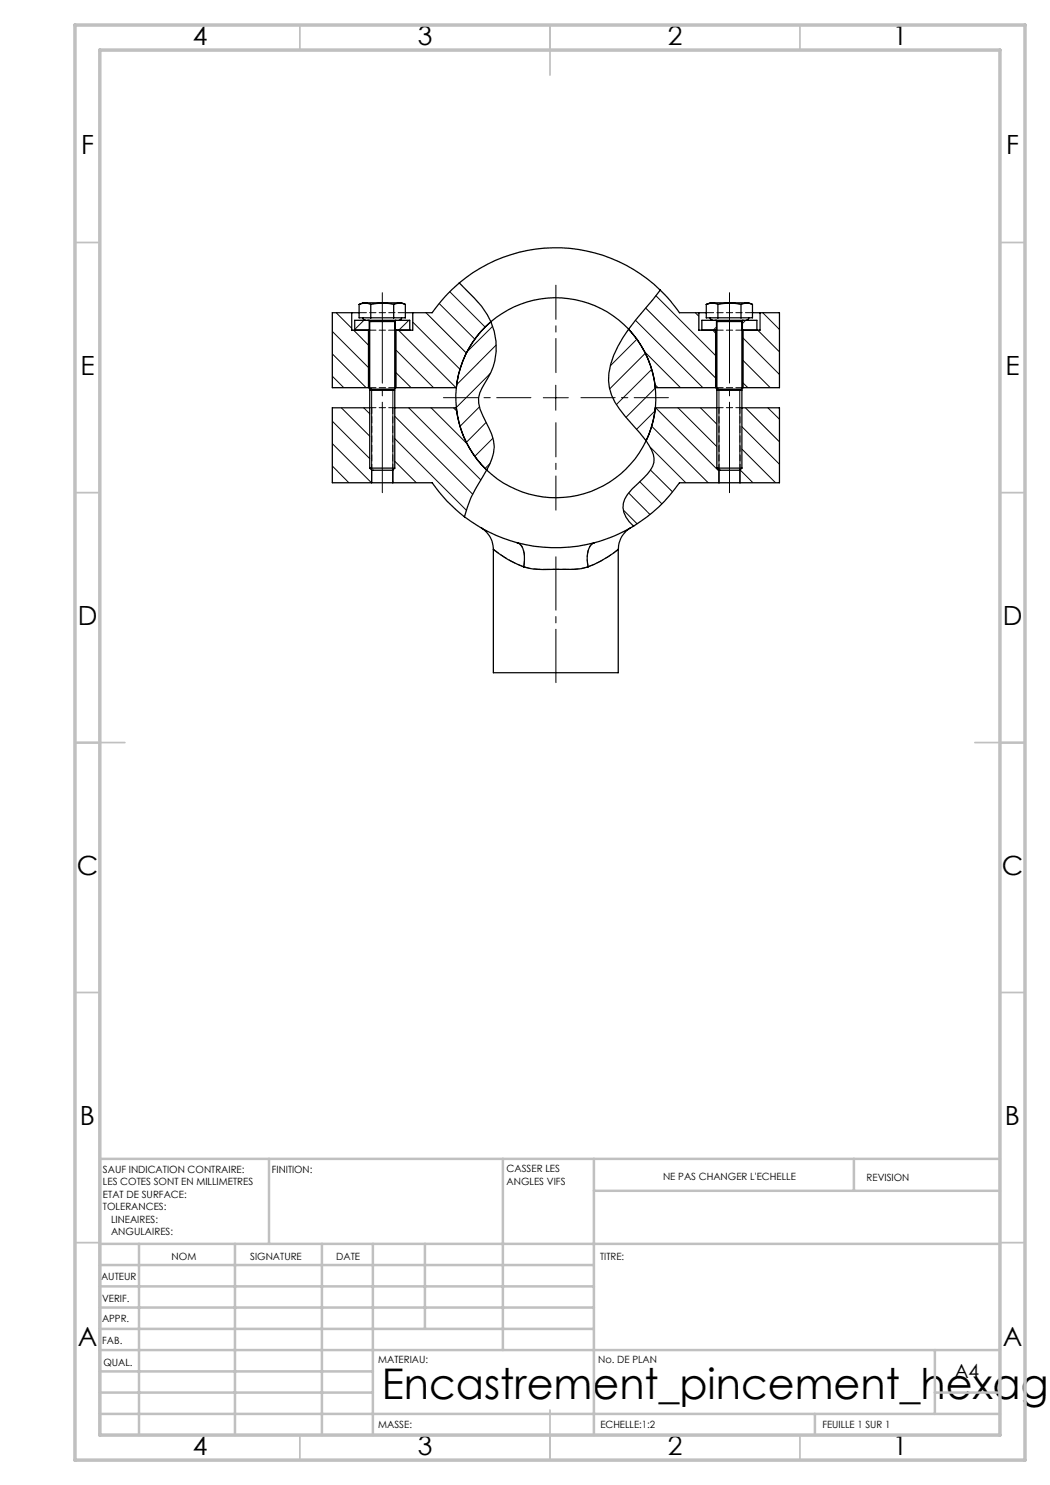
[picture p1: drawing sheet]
<svg xmlns="http://www.w3.org/2000/svg" width="210mm" height="297mm" viewBox="0 0 210 297" stroke-linecap="round" stroke-linejoin="round" font-family="sans-serif">
<path d="M76.5 58.5v40M145.9 58.5v40" fill="none" stroke="#000" stroke-width=".2" stroke-dasharray="30.5 1.3 1.3 1.3" stroke-dashoffset="12.4"/>
<path d="M111.2 136.5v-25.1" fill="none" stroke="#000" stroke-width=".2" stroke-dasharray="30.5 1.3 1.3 1.3" stroke-dashoffset="19.8"/>
<path d="M106.2 79.5h-17.5M111.2 74.5v-17.5M116.2 79.5h17.5M111.2 84.5v17.5" fill="none" stroke="#000" stroke-width=".2" stroke-dasharray="30.5 1.3 1.3 1.3" stroke-dashoffset="23.6"/>
<g fill="none" stroke="#000" stroke-width=".2">
<path d="M90 58.3l7 7.1M131.2 59.2l11.9 11.9M66.5 66.3l7.2 7.2M66.5 70.8l6.7 6.7M66.5 75.2l2.3 2.3M67.2 62.5l3.1 3.1M70.7 66l3 3M72.8 64.1l-1.9 1.8M74.3 78.1v18.5M78.6 78.1v18.5M79.2 70l7.5 7.5M79.2 74.5l3 3"/>
<path d="M79.7 66l11.5 11.5M81.8 64.1l-2 1.9M82.6 64.4l9.4 9.5M85.2 62.5l8.1 8.1M87.8 60.7l7.2 7.1M98 74.7l-6.7 6.8M98.5 65.3l-5.1 5.1M99.2 69l-7.9 7.9M108.7 79.5h5M111.2 77v5.1M127.1 64l13.5 13.5M127.4 67.8l-5.3 5.4"/>
<path d="M128.9 70.4l7.2 7.1M129.1 70.6l-7.2 7.2M129.1 61.6l14 14M130.4 73.9l-7.1 7M131 76.9l.6 .6M131.1 77.6l-5.9 5.9M139.1 62.5l.7 .7M142.6 66l.5 .6M143.3 65.4l-.7 .6M143.8 78.1v18.5M148 78.1v18.5M148.6 67.6l7.3 7.3"/>
<path d="M148.6 72.1l5.5 5.4M148.6 76.6l1 .9M149.1 64.1l-.6 .6M151.6 66l4.3 4.4M152.5 62.5l3.4 3.4M66.5 84.2l7.4 7.5M66.5 88.7l7.8 7.9M66.5 93.2l3.3 3.4M68.3 81.6l5.6 5.6M72.7 81.6l1.2 1.2M78.6 96.3l.2 .3M79 83.3l15.5 15.5"/>
<path d="M79 87.7l14.3 14.4M79 92.2l4.3 4.4M81.7 81.6l14.5 14.4M86.2 81.6l7.2 7.1M90.7 81.6l.6 .6M95.9 81.4l-3.9 3.9M97.2 84.5l-3.9 4M98 92.7l-1 1M98.6 87.6l-3.6 3.7M125.7 98.6l4.3 4.3M128 96.3l4.4 4.4M130.1 89.5l7.1 7.1"/>
<path d="M130.1 94l4.4 4.4M130.4 85.3l11.2 11.3M131 82.2l-3.7 3.7M131.1 81.6l12.7 12.6M135.6 81.6l7.8 7.7M140.1 81.6l3.3 3.2M148 94l2.6 2.6M148.4 89.8l6.7 6.8M148.4 85.3l7.5 7.5M149.1 81.6l6.8 6.8M153.6 81.6l2.3 2.3M124.7 102l2.7 2.8"/>
</g>
<g fill="none" stroke="#c0c0c0" stroke-width=".35">
<path d="M60 5v5M110 5v10M160 5v5M15 48.5h5M200 48.5h5M15 98.5h5M200 98.5h5M15 148.5h10M195 148.5h10M15 198.5h5M200 198.5h5M15 248.5h5"/>
<path d="M200 248.5h5M60 287v5M110 282v10M160 287v5"/>
</g>
<g fill="none" stroke="#c0c0c0" stroke-width=".5">
<path d="M53.8 231.8v17M100.6 231.8v38.2M118.8 231.8v55.2M118.8 238.2h81.2M170.8 231.8v6.4M200 231.8h-180v55.2M20 248.8h180M20 257.3h98.8M20 253h98.8M27.8 248.8v38.2M47 248.8v38.2M64.4 248.8v38.2"/>
<path d="M74.6 248.8v38.2M85 248.8v17M20 265.8h98.8M20 261.5h98.8M20 278.5h54.6M20 274.3h54.6M20 270h180M187 278.5h13M187 270v12.8M20 282.8h180M163 282.8v4.2"/>
</g>
<path d="M15 5h190v287h-190zM20 10h180v277h-180z" fill="none" stroke="#c0c0c0" stroke-width=".7"/>
<g fill="none" stroke="#000" stroke-width=".25">
<path d="M91.9 56.6a36.2 36.2 0 0 1 5.6 6.4l.7 1.3M91.9 56.6a30 30 0 0 1 40.1 1.4M91.9 56.6a31.3 31.3 0 0 0-5.5 5.9h-3.8M132 58l-6.3 7.8M132 58a27.1 27.1 0 0 1 3.9 4.5h3.9M70.3 62.5h1.5M70.3 62.5v3.5h3.5M70.3 62.5h-3.8v15h7.2M71.8 60.9l.8-.3h5.8a5.1 5.1 0 0 1 2.7 .3M71.8 60.9a2.83 2.83 0 0 1 2.4 0M71.8 60.9v2.7h9.3v-2.7M72.6 63.6l.1 .3 .4 .2"/>
<path d="M73.1 64.1h6.7M73.1 64.1h-2.2v1.9M73.7 64.1l.2 .2M73.7 77.5h.2M73.7 66v11.5M73.8 66h.1M73.8 64.1v1.9M73.9 77.8h5.1M73.9 64.3h5.1M73.9 64.3v13.5M73.9 77.8l.5 .3M74.2 60.9a10.6 10.6 0 0 1 4.5 0"/>
<path d="M74.2 60.9v2.7M78.7 60.9l.6-.2a2.56 2.56 0 0 1 1.8 .2M78.7 60.9v2.7M79 77.5h.2M79 66h.1M79 64.3v13.5M79 77.8l-.5 .3M79.1 64.1v1.9M79.2 64.1l-.2 .2M79.2 66v11.5M79.8 64.1h2.2v1.9M80.3 63.6l-.1 .3-.4 .2"/>
<path d="M81.1 62.5h1.5M82.6 62.5v3.5h-3.5M98.2 64.3a19.9 19.9 0 0 0-6.9 13.2h-12.1M98.2 64.3a20 20 0 0 1 27.5 1.5M98.2 64.3a12.4 12.4 0 0 1-1.2 12.2 5.5 5.5 0 0 0-.4 6.6 24.7 24.7 0 0 1 2.1 5.1 8.1 8.1 0 0 1-1.4 5.8M98.2 64.3a20 20 0 0 0-.9 29.7M125.7 65.8a20.1 20.1 0 0 1 5.4 11.7h12M125.7 65.8a17.7 17.7 0 0 0-4 10.3 9.9 9.9 0 0 0 2.2 5.7l5.3 6.4M125.7 65.8a20 20 0 0 1 3.5 22.4M139.8 62.5h1.5M139.8 62.5v3.5h3.5M141.3 60.9a7.7 7.7 0 0 1 3.6-.3h2.9a5 5 0 0 1 2.7 .3"/>
<path d="M141.3 60.9a2.83 2.83 0 0 1 2.3 0M141.3 60.9v2.7h9.2v-2.7M142 63.6l.2 .3 .3 .2M142.5 64.1h6.8M142.5 64.1h-2.1v1.9M143.1 64.1l.3 .2M143.1 77.5h.3M143.1 66v11.5M143.3 66h.1M143.3 64.1v1.9M143.4 77.8h5M143.4 64.3h5"/>
<path d="M143.4 64.3v13.5M143.4 77.8l.4 .3M143.6 60.9a10.8 10.8 0 0 1 4.6 0M143.6 60.9v2.7M148.2 60.9a2.76 2.76 0 0 1 2.3 0M148.2 60.9v2.7M148.4 66h.1M148.4 77.5h.2M148.4 64.3v13.5M148.4 77.8l-.4 .3M148.5 64.1v1.9M148.6 64.1l-.2 .2"/>
<path d="M148.6 66v11.5M149.3 64.1h2.1v1.9M149.8 63.6l-.2 .3-.3 .2M150.5 62.5h1.5M152 62.5v3.5h-3.5M152 62.5h3.9v15h-7.3M73.9 93.6v-15.5h5.1v15.5M73.9 93.6h5.1M73.9 93.6l.5 .4h4.1l.5-.4M73.9 81.6h-7.4v15h7.8M74.3 96.6h4.3M74.3 94v2.6"/>
<path d="M78.6 96.6h7.8a29.6 29.6 0 0 0 6.5 6.8M78.6 94v2.6M79 81.6h12.3a20.2 20.2 0 0 0 6 12.4M97.3 94a33.9 33.9 0 0 0-4.4 9.4M129.2 88.2a6.6 6.6 0 0 1 1.6 4.3 6.5 6.5 0 0 1-2 3.1 16.5 16.5 0 0 0-3.8 4.2 4.5 4.5 0 0 0 1.7 5.4M129.2 88.2a20 20 0 0 1-31.9 5.8M143.4 81.6h-12.3a20 20 0 0 1-1.9 6.6M143.4 93.6v-15.5h5v15.5M143.4 93.6h5M143.4 93.6l.4 .4h4.2l.4-.4M143.8 96.6h4.2M143.8 96.6h-7.9a29.9 29.9 0 0 1-9.2 8.6"/>
<path d="M143.8 94v2.6M148 94v2.6M148.4 81.6h7.5v15h-7.9M92.9 103.4a31.1 31.1 0 0 0 10.5 5.1M96.4 105.7h.1a5.2 5.2 0 0 1 2.2 4.2M98.7 109.9v24.6h24.9v-24.6l-.6 .5a25.3 25.3 0 0 1-5.4 3M98.7 109.9l.5 .4a21.9 21.9 0 0 0 5.5 3.1M103.4 108.5a3.1 3.1 0 0 1 1.5 3.5l-.2 1.4M103.4 108.5a30.4 30.4 0 0 0 15.5 0M104.7 113.4a14.7 14.7 0 0 0 6 .5h2.1a14.1 14.1 0 0 0 4.8-.5M118.9 108.5a2.66 2.66 0 0 0-1.5 2.8l.2 2.1M126 105.6a5 5 0 0 0-2.3 4.3"/>
<path d="M126.7 105.2a30.2 30.2 0 0 1-7.8 3.3"/>
</g>
<g fill="none" stroke="#000" stroke-width=".2" stroke-dasharray="1.3 .6">
<path d="M73.9 64v.1M74 64.3h5M79 77.5h-5M79 66h-5M79.1 64.1v-.1M143.3 64.1v-.1M143.4 64.3h5M148.4 66h-5M148.4 77.5h-5M148.5 64v.1M74.4 81.5h-.4M79 81.5h-.4"/>
<path d="M143.8 81.5h-.4M148.4 81.5h-.4M96.4 105.6l-.2-.1M96.4 105.7h.1M98.7 109.8l1.1 .9a21.3 21.3 0 0 0 4.9 2.7M117.6 113.4a22.1 22.1 0 0 0 6.1-3.6v.1M126 105.6h.1M126.2 105.5l-.1 .1"/>
</g>
<path d="M81.1 62.5h-9.3M150.5 62.5h-9.2M103.5 108.5a3.2 3.2 0 0 1 1.4 3.5l-.2 1.4M117.6 113.4a5.3 5.3 0 0 1 .7-4.5l.6-.4" fill="none" stroke="#000" stroke-width=".2" stroke-dasharray="1.3 .6" stroke-dashoffset="-.2"/>
<path d="M104.7 113.4a20.7 20.7 0 0 0 7 .5h2a11.6 11.6 0 0 0 3.9-.5" fill="none" stroke="#000" stroke-width=".2" stroke-dasharray="1.3 .6" stroke-dashoffset="-.1"/>
<path d="M74.4 94v-12.5M78.6 81.5v12.5M143.8 81.5v12.5M148 94v-12.5" fill="none" stroke="#000" stroke-width=".2" stroke-dasharray="1.3 .6" stroke-dashoffset=".1"/>
<path d="M74.4 81.5h4.2M143.8 81.5h4.2" fill="none" stroke="#000" stroke-width=".2" stroke-dasharray="1.3 .6" stroke-dashoffset=".4"/>
<text font-size="8.5" x="76.3" y="279.7">Encastrement_pincement_hexago</text>
<g font-size="5.3">
<text x="38.5" y="9">4</text>
<text x="83.5" y="9">3</text>
<text x="133.6" y="9">2</text>
<text x="178.6" y="9">1</text>
<text x="16.2" y="30.8">F</text>
<text x="201.2" y="30.8">F</text>
<text x="16.1" y="75">E</text>
<text x="201.1" y="75">E</text>
<text x="15.5" y="125">D</text>
<text x="200.5" y="125">D</text>
<text x="15.4" y="175">C</text>
<text x="200.4" y="175">C</text>
<text x="16" y="225">B</text>
<text x="201" y="225">B</text>
<text x="15.5" y="269.3">A</text>
<text x="200.5" y="269.3">A</text>
<text x="38.5" y="291">4</text>
<text x="83.5" y="291">3</text>
<text x="133.6" y="291">2</text>
<text x="178.6" y="291">1</text>
</g>
<text font-size="3.9" x="190.9" y="275.5">A4</text>
<g font-size="2">
<text x="20.6" y="234.6">SAUF INDICATION CONTRAIRE:</text>
<text x="20.6" y="237.1">LES COTES SONT EN MILLIMETRES</text>
<text x="20.6" y="239.6">ETAT DE SURFACE:</text>
<text x="54.4" y="234.6">FINITION:</text>
<text x="101.3" y="234.5">CASSER LES</text>
<text x="101.3" y="237">ANGLES VIFS</text>
<text x="132.6" y="236">NE PAS CHANGER L'ECHELLE</text>
<text x="173.3" y="236.2">REVISION</text>
<text x="20.6" y="242.1">TOLERANCES:</text>
<text x="22.2" y="244.6">LINEAIRES:</text>
<text x="22.2" y="247.1">ANGULAIRES:</text>
<text x="34.3" y="252">NOM</text>
<text x="50" y="251.9">SIGNATURE</text>
<text x="67.2" y="251.9">DATE</text>
<text x="120" y="251.9">TITRE:</text>
<text x="20.2" y="256.1">AUTEUR</text>
<text x="20.4" y="260.3">VERIF.</text>
<text x="20.4" y="264.4">APPR.</text>
<text x="20.5" y="268.8">FAB.</text>
<text x="20.7" y="273.1">QUAL.</text>
<text x="75.7" y="272.5">MATERIAU:</text>
<text x="119.6" y="272.5">No. DE PLAN</text>
<text x="75.6" y="285.5">MASSE:</text>
<text x="120.1" y="285.6">ECHELLE:1:2</text>
<text x="164.5" y="285.6">FEUILLE 1 SUR 1</text>
</g>
</svg>
